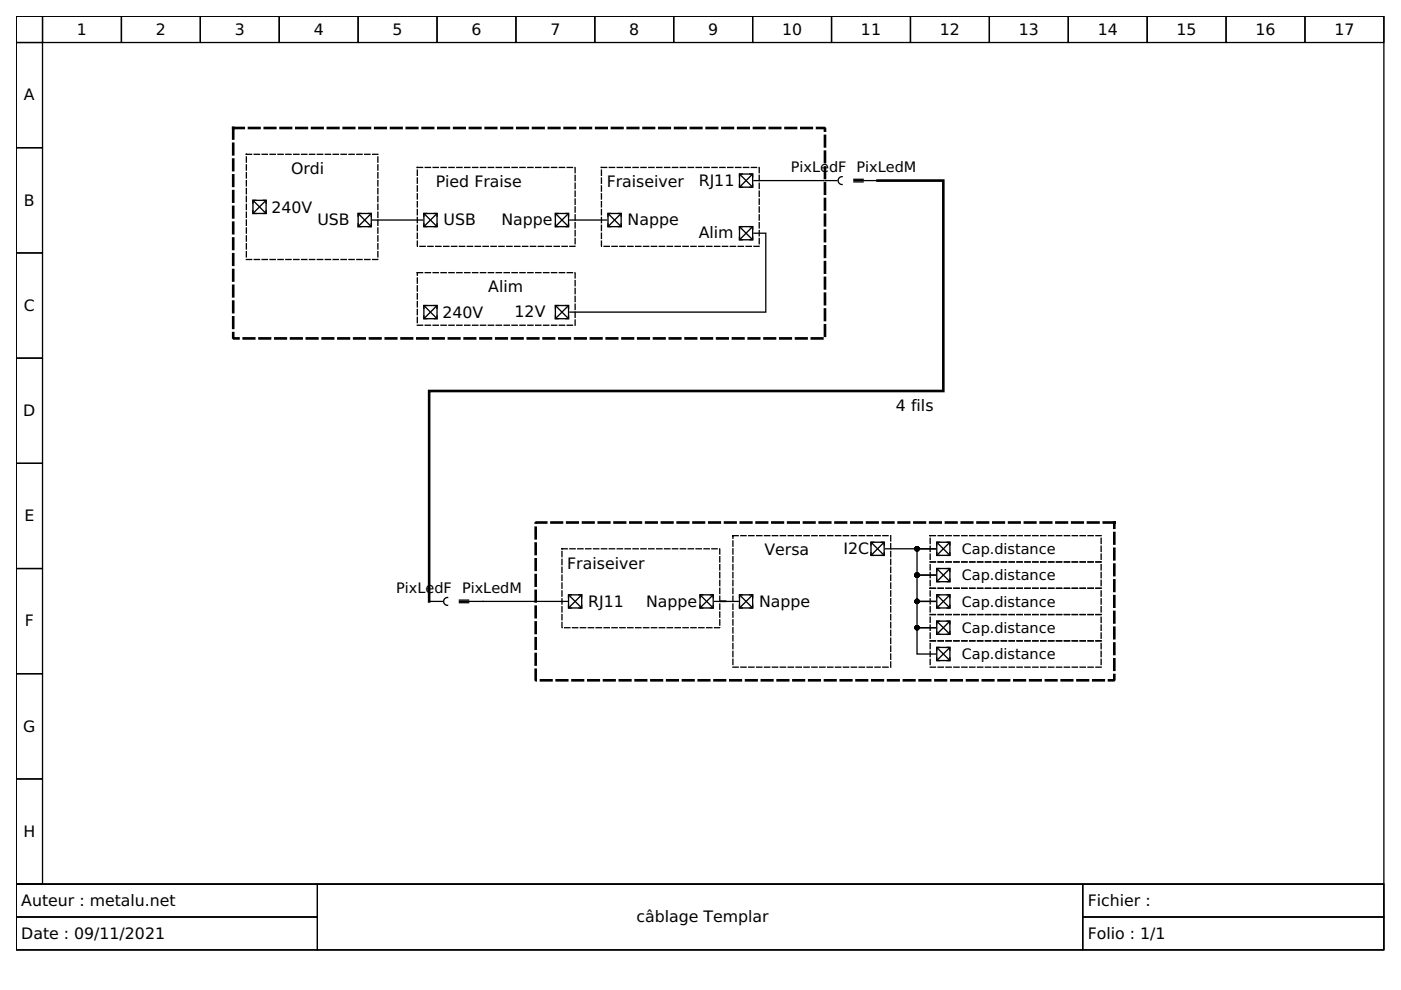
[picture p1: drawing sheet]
<svg xmlns="http://www.w3.org/2000/svg" width="297mm" height="210mm" viewBox="0 0 297 210" stroke-linecap="round" stroke-linejoin="round" font-family="sans-serif">
<g fill="none" stroke="#000" stroke-width=".28">
<path d="M3.4 3.4h290v184.1h-290zM3.4 3.4h5.6v5.6h-5.6zM3.4 9h5.6v22.3h-5.6zM9 3.4h16.7v5.6h-16.7zM25.7 3.4h16.8v5.6h-16.8zM42.5 3.4h16.7v5.6h-16.7zM59.2 3.4h16.7v5.6h-16.7zM75.9 3.4h16.8v5.6h-16.8zM92.7 3.4h16.7v5.6h-16.7zM109.4 3.4h16.7v5.6h-16.7zM126.1 3.4h16.7v5.6h-16.7zM142.8 3.4h16.8v5.6h-16.8z"/>
<path d="M159.6 3.4h16.7v5.6h-16.7zM176.3 3.4h16.7v5.6h-16.7zM193 3.4h16.8v5.6h-16.8zM209.8 3.4h16.7v5.6h-16.7zM226.5 3.4h16.7v5.6h-16.7zM243.2 3.4h16.8v5.6h-16.8zM260 3.4h16.7v5.6h-16.7zM276.7 3.4h16.7v5.6h-16.7zM3.4 31.3h5.6v22.3h-5.6zM156.8 36.9h2.8v2.8h-2.8zM156.8 39.1v.6h.6M156.9 37l2.6 2.6"/>
<path d="M157.4 36.9h-.6v.6M159 36.9h.6v.6M159.5 37l-2.6 2.6M159.6 39.1v.6h-.6M159.9 38.3h14.7M174.9 38.3h2.5M177.7 38.4a.84 .84 0 0 0 .8 .7M178.6 37.5h-.1a.84 .84 0 0 0-.8 .7M181 38.6h2M181 38h2M181 38.3h5.1M3.4 53.6h5.6v22.3h-5.6z"/>
<path d="M53.6 42.5h2.8v2.8h-2.8zM53.6 44.7v.6h.6M53.7 42.6l2.6 2.6M54.2 42.5h-.6v.6M55.8 42.5h.6v.6M56.3 42.6l-2.6 2.6M56.4 44.7v.6h-.6M75.9 45.3h2.8v2.8h-2.8zM75.9 47.5v.6h.6M76 45.4l2.6 2.6M76.5 45.3h-.6v.6M78.1 45.3h.6v.6"/>
<path d="M78.6 45.4l-2.6 2.6M78.7 47.5v.6h-.6M79 46.7h10.6M89.9 45.3h2.8v2.8h-2.8zM89.9 47.5v.6h.6M90 45.4l2.6 2.6M90.5 45.3h-.6v.6M92.1 45.3h.6v.6M92.6 45.4l-2.6 2.6M92.7 47.5v.6h-.6M117.8 45.3h2.7v2.8h-2.7zM117.8 47.5v.6h.5"/>
<path d="M117.9 45.4l2.5 2.6M118.3 45.3h-.5v.6M120 45.3h.5v.6M120.4 45.4l-2.5 2.6M120.5 47.5v.6h-.5M120.8 46.7h7.8M128.9 45.3h2.8v2.8h-2.8zM128.9 47.5v.6h.6M129 45.4l2.6 2.6M129.5 45.3h-.6v.6M131.1 45.3h.6v.6M131.6 45.4l-2.6 2.6"/>
<path d="M131.7 47.5v.6h-.6M156.8 48.1h2.8v2.7h-2.8zM156.8 50.2v.6h.6M156.9 48.1l2.6 2.6M157.4 48.1h-.6v.5M159 48.1h.6v.5M159.5 48.1l-2.6 2.6M159.6 50.2v.6h-.6M159.9 49.4h2.5v16.8h-41.6M3.4 75.9h5.6v22.3h-5.6zM89.9 64.8h2.8v2.8h-2.8zM89.9 67v.6h.6"/>
<path d="M90 64.9l2.6 2.6M90.5 64.8h-.6v.6M92.1 64.8h.6v.6M92.6 64.9l-2.6 2.6M92.7 67v.6h-.6M117.8 64.8h2.7v2.8h-2.7zM117.8 67v.6h.5M117.9 64.9l2.5 2.6M118.3 64.8h-.5v.6M120 64.8h.5v.6M120.4 64.9l-2.5 2.6M120.5 67v.6h-.5"/>
<path d="M3.4 98.2h5.6v22.3h-5.6zM184.7 115h2.8v2.8h-2.8zM184.7 117.2v.6h.6M184.8 115.1l2.6 2.6M185.3 115h-.6v.6M186.9 115h.6v.6M187.4 115.1l-2.6 2.6M187.5 117.2v.6h-.6M187.7 116.4h10.6h-3.9v5.5h3.9h-3.9v5.6h3.9h-3.9v5.6h3.9h-3.9v5.6h3.9M198.6 115h2.8v2.8h-2.8zM198.6 117.2v.6h.6M198.7 115.1l2.6 2.6"/>
<path d="M199.2 115h-.6v.6M200.8 115h.6v.6M201.3 115.1l-2.6 2.6M201.4 117.2v.6h-.6M3.4 120.5h5.6v22.3h-5.6zM91.3 127.5h2.5M94.1 127.6a.84 .84 0 0 0 .8 .7M94.9 126.7a.84 .84 0 0 0-.8 .7M97.4 127.5h22.9M97.4 127.8h2M97.4 127.2h2M120.5 126.1h2.8v2.8h-2.8z"/>
<path d="M120.5 128.3v.6h.6M120.6 126.2l2.6 2.6M121.1 126.1h-.6v.6M122.7 126.1h.6v.6M123.2 126.2l-2.6 2.6M123.3 128.3v.6h-.6M148.4 126.1h2.8v2.8h-2.8zM148.4 128.3v.6h.6M148.5 126.2l2.6 2.6M149 126.1h-.6v.6M150.6 126.1h.6v.6M151.1 126.2l-2.6 2.6"/>
<path d="M151.2 128.3v.6h-.6M151.5 127.5h5M156.8 126.1h2.8v2.8h-2.8zM156.8 128.3v.6h.6M156.9 126.2l2.6 2.6M157.4 126.1h-.6v.6M159 126.1h.6v.6M159.5 126.2l-2.6 2.6M159.6 128.3v.6h-.6M198.6 126.1h2.8v2.8h-2.8zM198.6 131.7h2.8v2.8h-2.8zM198.6 120.5h2.8v2.8h-2.8z"/>
<path d="M198.6 137.3h2.8v2.8h-2.8zM198.6 128.3v.6h.6M198.6 133.9v.6h.6M198.6 122.7v.6h.6M198.6 139.5v.6h.6M198.7 126.2l2.6 2.6M198.7 131.8l2.6 2.6M198.7 120.6l2.6 2.6M198.7 137.4l2.6 2.6M199.2 126.1h-.6v.6M199.2 131.7h-.6v.6M199.2 120.5h-.6v.6"/>
<path d="M199.2 137.3h-.6v.6M200.8 126.1h.6v.6M200.8 131.7h.6v.6M200.8 120.5h.6v.6M200.8 137.3h.6v.6M201.3 126.2l-2.6 2.6M201.3 131.8l-2.6 2.6M201.3 120.6l-2.6 2.6M201.3 137.4l-2.6 2.6M201.4 128.3v.6h-.6M201.4 133.9v.6h-.6M201.4 122.7v.6h-.6"/>
<path d="M201.4 139.5v.6h-.6M3.4 142.8h5.6v22.4h-5.6zM3.4 165.2h5.6v22.3h-5.6zM3.4 187.5h290v13.9h-290z"/>
</g>
<path d="M3.4 187.5h63.9v6.9h-63.9zM3.4 194.4h63.9v7h-63.9zM67.3 187.5h162.3v13.9h-162.3zM229.6 187.5h63.8v6.9h-63.8zM229.6 194.4h63.8v7h-63.8z" fill="none" stroke="#000" stroke-width=".21"/>
<path d="M52.2 32.7h27.9v22.3h-27.9zM88.5 35.5h33.4v16.7h-33.4zM127.5 35.5h33.5v16.7h-33.5zM88.5 57.8h33.4v11.2h-33.4zM119.1 116.4h33.5v16.7h-33.5zM155.4 113.6h33.5v27.9h-33.5zM197.2 113.6h36.3v5.5h-36.3zM197.2 119.1h36.3v5.6h-36.3zM197.2 124.7h36.3v5.6h-36.3zM197.2 130.3h36.3v5.6h-36.3zM197.2 135.9h36.3v5.6h-36.3z" fill="none" stroke="#000" stroke-width=".28" stroke-dasharray="1.1 .6"/>
<path d="M49.4 27.1h125.5v44.6h-125.5zM113.6 110.8h122.7v33.4h-122.7z" fill="none" stroke="#000" stroke-width=".56" stroke-dasharray="2.2 1.1"/>
<path d="M186.1 38.3h13.9v44.6h-109v44.6" fill="none" stroke="#000" stroke-width=".56"/>
<g fill="#000" stroke="#000" stroke-width=".28">
<circle cx="194.4" cy="116.4" r=".42"/>
<circle cx="194.4" cy="133.1" r=".42"/>
<circle cx="194.4" cy="127.5" r=".42"/>
<circle cx="194.4" cy="121.9" r=".42"/>
</g>
<g font-size="3.3">
<text x="16.3" y="7.3">1</text>
<text x="33" y="7.3">2</text>
<text x="49.8" y="7.3">3</text>
<text x="66.5" y="7.3">4</text>
<text x="83.2" y="7.3">5</text>
<text x="100" y="7.3">6</text>
<text x="116.7" y="7.3">7</text>
<text x="133.4" y="7.3">8</text>
<text x="150.1" y="7.3">9</text>
<text x="165.8" y="7.3">10</text>
<text x="182.5" y="7.3">11</text>
<text x="199.3" y="7.3">12</text>
<text x="216" y="7.3">13</text>
<text x="232.7" y="7.3">14</text>
<text x="249.5" y="7.3">15</text>
<text x="266.2" y="7.3">16</text>
<text x="282.9" y="7.3">17</text>
<text x="5.1" y="21.3">A</text>
<text x="61.7" y="36.9">Ordi</text>
<text x="92.4" y="39.7">Pied Fraise</text>
<text x="128.6" y="39.7">Fraiseiver</text>
<text x="148.1" y="39.4">RJ11</text>
<text x="5.1" y="43.6">B</text>
<text x="57.6" y="45.1">240V</text>
<text x="67.3" y="47.8">USB</text>
<text x="94" y="47.8">USB</text>
<text x="106.3" y="47.8">Nappe</text>
<text x="133.1" y="47.8">Nappe</text>
<text x="148.1" y="50.6">Alim</text>
<text x="5.1" y="65.9">C</text>
<text x="103.5" y="62">Alim</text>
<text x="93.8" y="67.4">240V</text>
<text x="109.1" y="67.3">12V</text>
<text x="4.9" y="88.2">D</text>
<text x="190" y="87.1">4 fils</text>
<text x="5.2" y="110.5">E</text>
<text x="162.1" y="117.8">Versa</text>
<text x="178.8" y="117.5">I2C</text>
<text x="120.3" y="120.5">Fraiseiver</text>
<text x="124.7" y="128.6">RJ11</text>
<text x="137" y="128.6">Nappe</text>
<text x="160.9" y="128.6">Nappe</text>
<text x="5.3" y="132.8">F</text>
<text x="4.9" y="155.1">G</text>
<text x="5" y="177.4">H</text>
<text x="4.5" y="192.1">Auteur : metalu.net</text>
<text x="134.9" y="195.5">câblage Templar</text>
<text x="230.6" y="192.1">Fichier :</text>
<text x="4.5" y="199">Date : 09/11/2021</text>
<text x="230.6" y="199">Folio : 1/1</text>
</g>
<g font-size="3.1">
<text x="167.7" y="36.5">PixLe</text>
<text x="175.8" y="36.5">dF PixLedM</text>
<text x="203.9" y="117.5">Cap.distance</text>
<text x="84" y="125.7">PixLedF PixLedM</text>
<text x="203.9" y="123.1">Cap.distance</text>
<text x="203.9" y="128.6">Cap.distance</text>
<text x="203.9" y="134.2">Cap.distance</text>
<text x="203.9" y="139.8">Cap.distance</text>
</g>
</svg>
